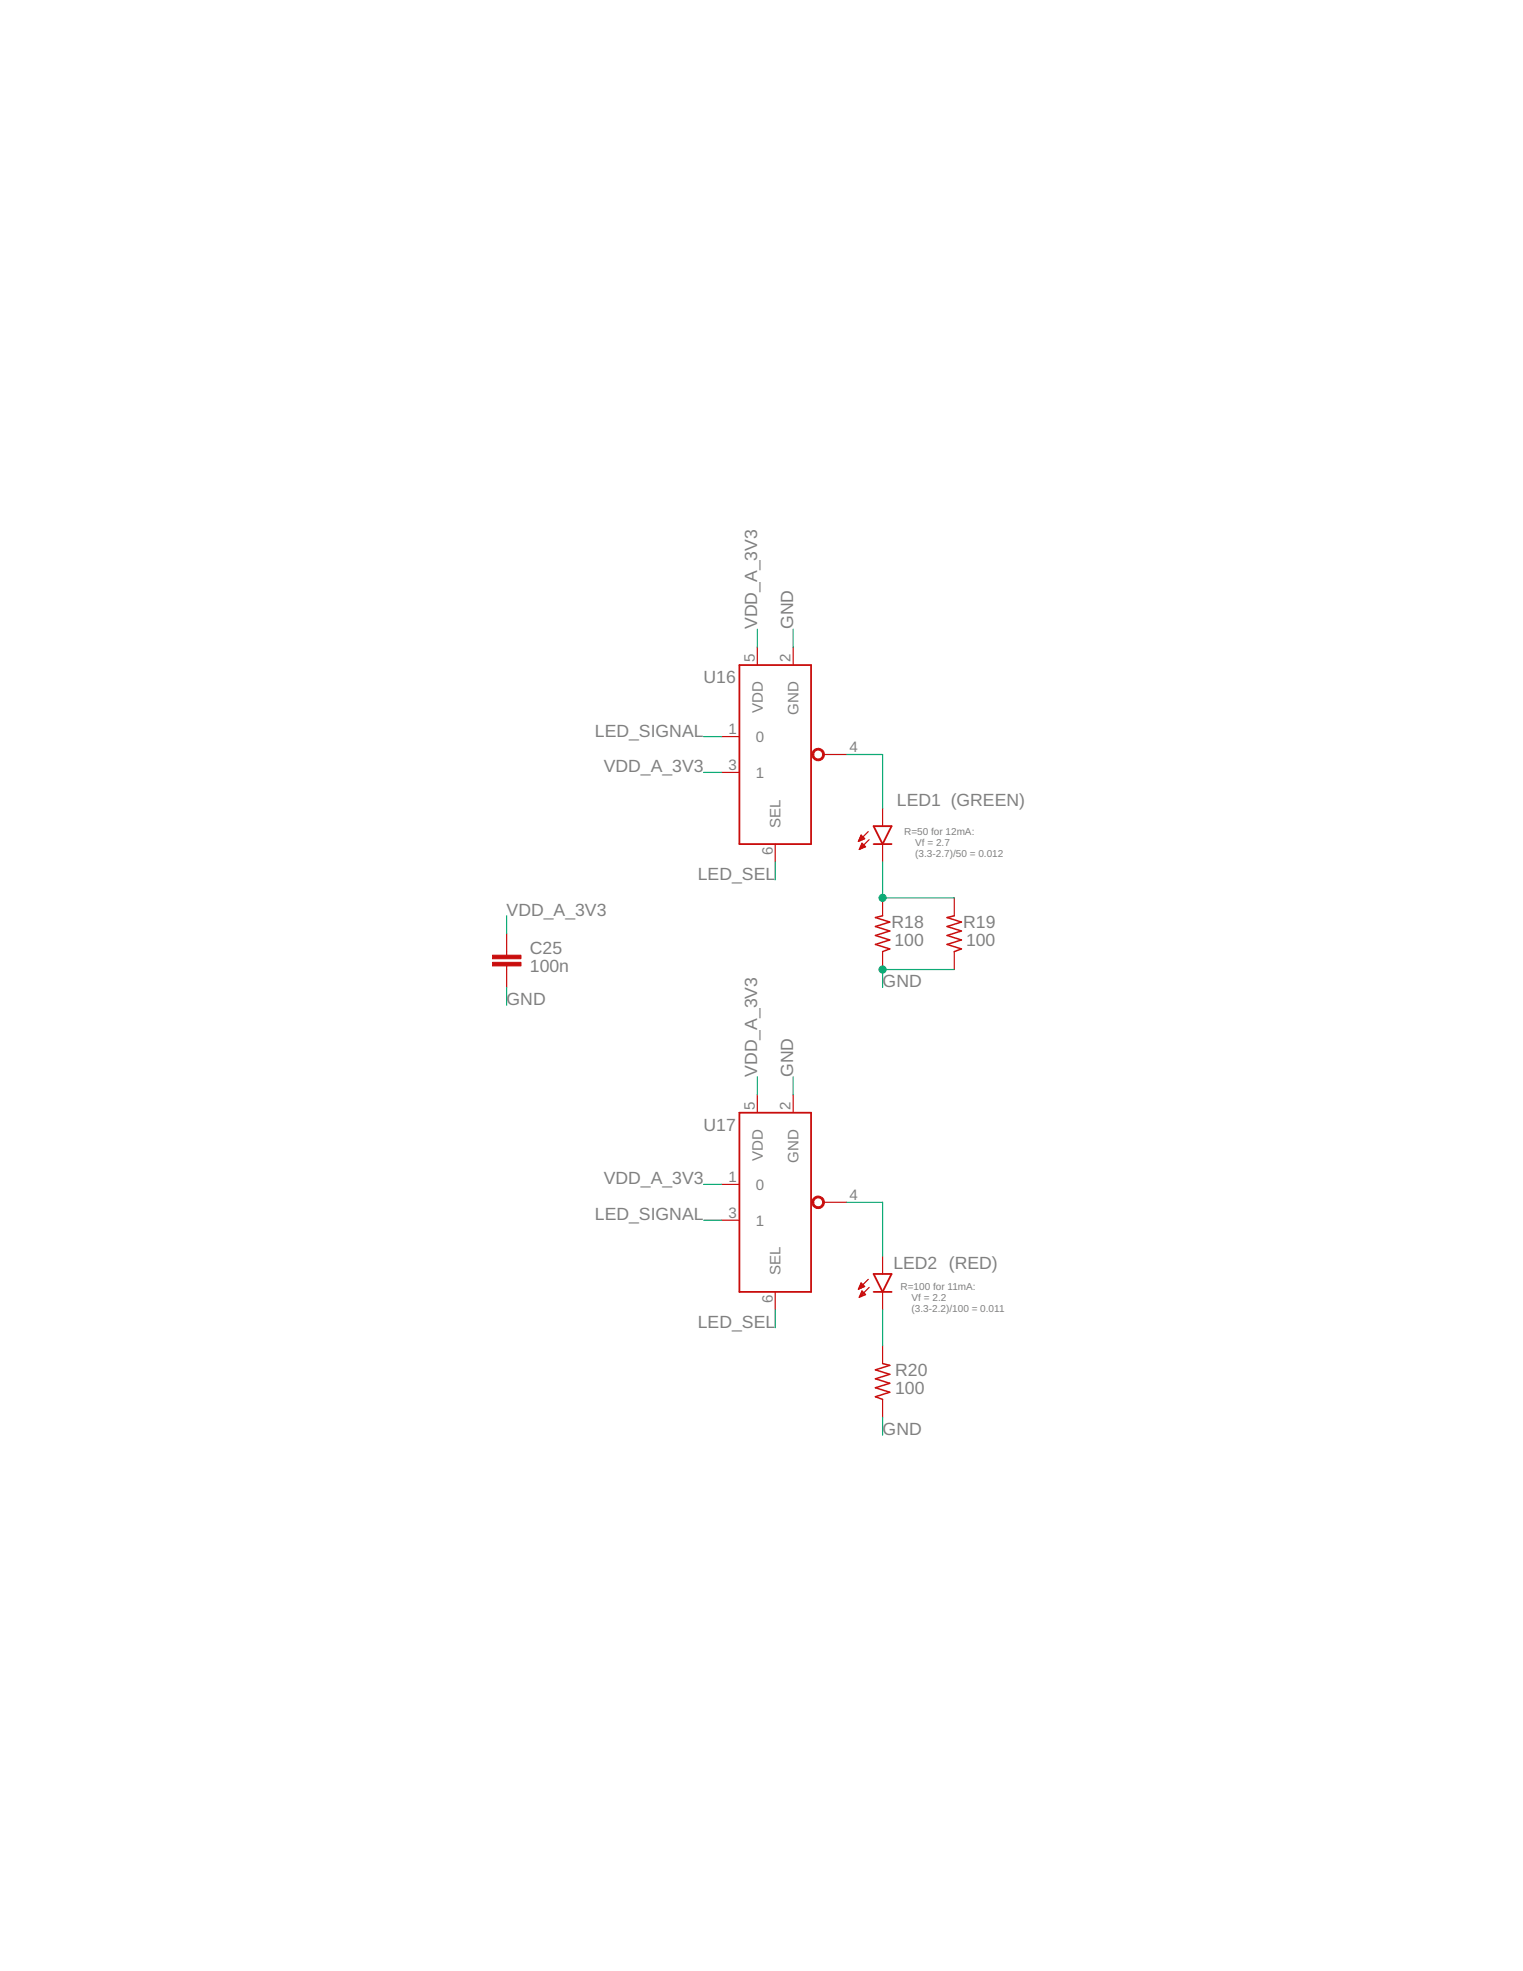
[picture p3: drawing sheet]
<svg xmlns="http://www.w3.org/2000/svg" width="216mm" height="279mm" viewBox="0 0 216 279" stroke-linecap="round" stroke-linejoin="round" font-family="sans-serif">
<path d="M104.8 94.3h10.2v25.4h-10.2zM123.8 117.1h2.6l-1.3 2.6zM123.8 119.7h2.6M104.8 157.7h10.2v25.4h-10.2zM123.8 180.6h2.6l-1.3 2.5zM123.8 183.1h2.6" fill="none" stroke="#c90d0c" stroke-width=".25"/>
<g fill="none" stroke="#c90d0c" stroke-width=".17">
<path d="M107.4 91.7v2.6M112.4 91.7v2.6M102.3 104.4h2.5M102.3 109.5h2.5M109.9 119.7v2.5M116.8 107h3.2M121.8 119.2h.2M121.8 119h.5M121.9 118.9h.6M121.9 118.8h.6M122 118.7h.4M122 118.6h.2"/>
<path d="M122 120h.7M122 118.4h.1M122 119.9h.6M122.1 118.4l.5 .5-.9 .4zM122.1 119.8h.3M122.2 119.6h.1M122.2 119.5l.5 .5-.9 .4zM123.1 117.9l-1.4 1.4M123.2 119l-1.4 1.4M125.1 114.6v2.5M125.1 119.7v2.5M71.8 132.4v3"/>
<path d="M71.8 136.9v3.1M121.8 120.4h.1M121.9 120.2h.3M121.9 120.1h.6M125.1 127.3v2.5M125.1 134.9v2.5M135.3 127.3v2.5M135.3 134.9v2.5M107.4 155.2v2.5M112.4 155.2v2.5M102.3 167.9h2.5M102.3 173h2.5"/>
<path d="M116.8 170.4h3.2M125.1 178.1v2.5M109.9 183.1v2.6M121.7 182.7h.1M121.8 182.6h.3M121.8 182.5h.6M121.9 182.4h.7M121.9 183.8h.2M121.9 182.2h.5M121.9 183.7h.4M122 183.6h.6M122 182.1h.3"/>
<path d="M122 182h.2M122 183.4h.6M122.1 181.9l.5 .5-.9 .4zM122.1 183.3h.4M122.1 183.2h.3M122.2 183.1h.1M122.2 183l.5 .5-.9 .4zM123.1 181.4l-1.4 1.4M123.2 182.5l-1.4 1.4M125.1 183.1v2.6M125.1 190.8v2.5M125.1 198.4v2.5"/>
</g>
<g fill="#c90d0c" stroke="#c90d0c" stroke-width=".14">
<path d="M69.8 136.4h4.1v.5h-4.1z"/>
<path d="M69.8 135.4h4.1v.5h-4.1z"/>
</g>
<path d="M125.1 129.8l-1 .3 2 .6-2 .6 2 .7-2 .6 2 .6-2 .7 2 .6-1 .4M135.3 129.8l-1 .3 2 .6-2 .6 2 .7-2 .6 2 .6-2 .7 2 .6-1 .4M125.1 193.3l1 .2-2 .7 2 .6-2 .7 2 .6-2 .6 2 .7-2 .6 1 .4" fill="none" stroke="#c90d0c" stroke-width=".21"/>
<g fill="#c90d0c" stroke="#c90d0c" stroke-width=".14">
<path d="M115.3 106.4a.89 .89 0 0 1 1.4 0 .89 .89 0 0 1-.4 1.4 .89 .89 0 0 1-1.2-.8h.3a.63 .63 0 0 1 .9-.6 .63 .63 0 0 1 .1 1.1 .63 .63 0 0 1-1-.3v-.2h-.3z" fill-rule="evenodd"/>
<path d="M115.3 169.9a.89 .89 0 0 1 1.4 0 .89 .89 0 0 1-.4 1.3 .89 .89 0 0 1-1.2-.8h.3a.63 .63 0 0 1 .9-.5 .63 .63 0 0 1 .1 1.1 .63 .63 0 0 1-1-.4v-.2h-.3z" fill-rule="evenodd"/>
</g>
<g fill="none" stroke="#0dab76" stroke-width=".17">
<path d="M107.4 89.2v2.5M112.4 89.2v2.5M99.7 109.5h2.6M99.7 104.4h2.6M120 107h5.1v7.6M71.8 129.8v2.6M71.8 140v2.5M109.9 122.2v2.5M125.1 122.2v5.1h10.2M135.3 137.4h-10.2v2.6M107.4 152.7v2.5M112.4 152.7v2.5"/>
<path d="M99.7 167.9h2.6M99.7 173h2.6M120 170.4h5.1v7.7M109.9 185.7v2.5M125.1 185.7v5.1M125.1 200.9v2.5"/>
</g>
<g fill="#0dab76" stroke="#0dab76" stroke-width=".14">
<circle cx="125.1" cy="137.4" r=".51"/>
<circle cx="125.1" cy="127.3" r=".51"/>
</g>
<g font-size="2.5" fill="#808080">
<text x="107.4" y="89.2" transform="rotate(-90 107.4 89.2)">VDD_A_3V3</text>
<text x="112.4" y="89.2" transform="rotate(-90 112.4 89.2)">GND</text>
<text x="99.7" y="96.8">U16</text>
<text x="84.3" y="104.4">LED_SIGNAL</text>
<text x="85.6" y="109.5">VDD_A_3V3</text>
<text x="127.2" y="114.3">LED1 (GREEN)</text>
<text x="98.9" y="124.7">LED_SEL</text>
<text x="71.8" y="129.8">VDD_A_3V3</text>
<text x="126.4" y="131.6">R18</text>
<text x="136.5" y="131.6">R19</text>
<text x="75.1" y="137.8">100n</text>
<text x="75.1" y="135.3">C25</text>
<text x="126.8" y="134.1">100</text>
<text x="136.9" y="134.1">100</text>
<text x="71.8" y="142.5">GND</text>
<text x="125.1" y="140">GND</text>
<text x="107.4" y="152.7" transform="rotate(-90 107.4 152.7)">VDD_A_3V3</text>
<text x="112.4" y="152.7" transform="rotate(-90 112.4 152.7)">GND</text>
<text x="99.7" y="160.3">U17</text>
<text x="85.6" y="167.9">VDD_A_3V3</text>
<text x="84.3" y="173">LED_SIGNAL</text>
<text x="126.6" y="179.8">LED2 (RED)</text>
<text x="98.9" y="188.2">LED_SEL</text>
<text x="126.9" y="197.6">100</text>
<text x="126.9" y="195.1">R20</text>
<text x="125.1" y="203.4">GND</text>
</g>
<g font-size="2.1" fill="#808080">
<text x="107" y="93.9" transform="rotate(-90 107 93.9)">5</text>
<text x="112.1" y="93.9" transform="rotate(-90 112.1 93.9)">2</text>
<text x="108.1" y="101.1" transform="rotate(-90 108.1 101.1)">VDD</text>
<text x="113.2" y="101.3" transform="rotate(-90 113.2 101.3)">GND</text>
<text x="103.3" y="104.1">1</text>
<text x="107.2" y="105.2">0</text>
<text x="120.4" y="106.6">4</text>
<text x="103.3" y="109.1">3</text>
<text x="107.2" y="110.3">1</text>
<text x="110.7" y="117.3" transform="rotate(-90 110.7 117.3)">SEL</text>
<text x="109.5" y="121.2" transform="rotate(-90 109.5 121.2)">6</text>
<text x="107" y="157.4" transform="rotate(-90 107 157.4)">5</text>
<text x="112.1" y="157.4" transform="rotate(-90 112.1 157.4)">2</text>
<text x="103.3" y="167.5">1</text>
<text x="108.1" y="164.6" transform="rotate(-90 108.1 164.6)">VDD</text>
<text x="113.2" y="164.8" transform="rotate(-90 113.2 164.8)">GND</text>
<text x="103.3" y="172.6">3</text>
<text x="107.2" y="168.7">0</text>
<text x="107.2" y="173.7">1</text>
<text x="120.4" y="170.1">4</text>
<text x="109.5" y="184.7" transform="rotate(-90 109.5 184.7)">6</text>
<text x="110.7" y="180.8" transform="rotate(-90 110.7 180.8)">SEL</text>
</g>
<g font-size="1.4" fill="#808080">
<text x="128.2" y="118.4">R=50 for 12mA:</text>
<text x="129.7" y="119.9">Vf = 2.7</text>
<text x="129.7" y="121.4">(3.3-2.7)/50 = 0.012</text>
<text x="127.7" y="182.9">R=100 for 11mA:</text>
<text x="129.2" y="184.4">Vf = 2.2</text>
<text x="129.2" y="185.9">(3.3-2.2)/100 = 0.011</text>
</g>
</svg>
